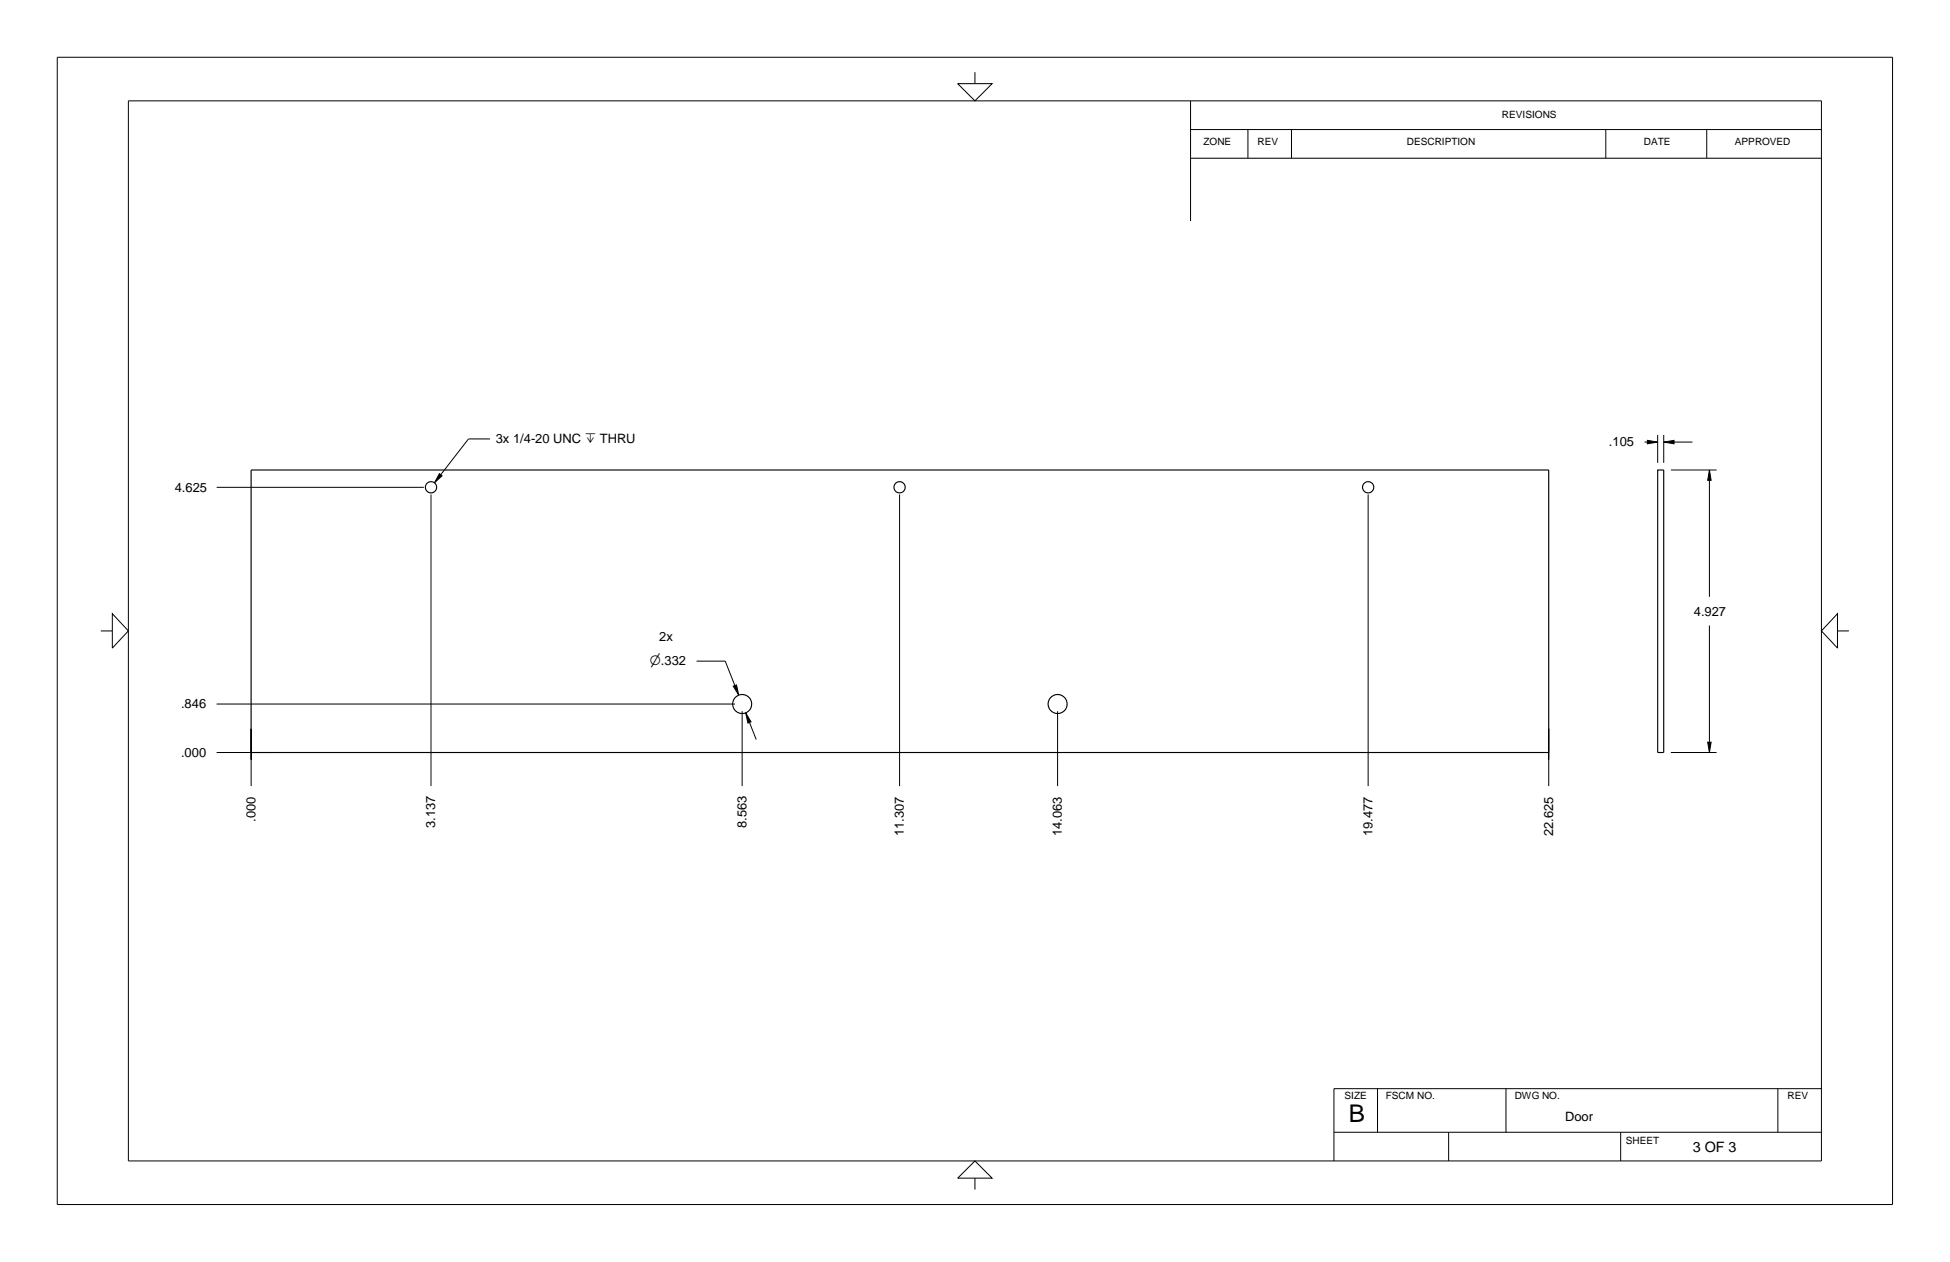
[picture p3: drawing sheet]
<svg xmlns="http://www.w3.org/2000/svg" width="432mm" height="279mm" viewBox="0 0 432 279" stroke-linecap="round" stroke-linejoin="round" font-family="sans-serif">
<g fill="none" stroke="#000" stroke-width=".25">
<path d="M55.6 104.1h287.3v62.5h-287.3zM367.1 104.1h1.3v62.5h-1.3z"/>
<circle cx="95.4" cy="107.9" r="1.24"/>
<circle cx="199.2" cy="107.9" r="1.24"/>
<circle cx="303" cy="107.9" r="1.24"/>
<circle cx="164.4" cy="155.9" r="2.1"/>
<circle cx="234.2" cy="155.9" r="2.1"/>
</g>
<g fill="none" stroke="#000" stroke-width=".22">
<path d="M12.7 12.7h406.4v254h-406.4zM212.1 18.5h7.6l-3.8 3.8zM215.9 16v2.5M28.4 22.3h374.9v234.7h-374.9zM263.6 28.7h139.7M263.6 35h139.7M263.6 22.3v26.6M276.3 28.7v6.3M286 28.7v6.3M355.6 28.7v6.3M377.9 28.7v6.3M108.5 97.2h-4.8l-6.1 7.9"/>
<path d="M364.2 97.9h.6M364.8 97.5l2.3 .4-2.3 .4zM367.1 96.3v6.2M368.4 97.9l2.3-.4v.8zM368.4 96.3v6.2M370.7 97.9h4.1M48 107.9h45.9M95.4 109.5v64.5M97.3 104.9l.6 .4-1.7 1.6zM199.2 109.5v64.5M303 109.5v64.5M370 104.1h10.1"/>
<path d="M378.5 104.1l.4 2.2h-.8zM378.5 106.3v25.8M22.3 139.7h2.6M24.9 135.9l3.5 3.8-3.5 3.8zM378.5 138.5v25.8M406.9 135.9v7.6l-3.6-3.8zM406.9 139.7h2.5M48 155.9h114.8M154.2 146.4h6.4l2.1 5.4M162.4 151.9l.7-.3 .5 2.3zM164.3 157.5v16.5M165.1 157.8l1.2 2-.7 .3z"/>
<path d="M166 160l1.4 3.7M234.2 157.5v16.5M48 166.6h12.7h-6.7M55.6 168.2v-6.9v12.7M342.9 168.2v-6.9v12.7M370 166.6h10.1M378.1 164.3h.8l-.4 2.3zM215.9 257l3.8 3.8h-7.6zM295.4 250.7h107.9M305 241v9.7M320.8 250.7v6.3M333.5 241v9.7"/>
<path d="M358.9 250.7v6.3M393.7 241v9.7M403.3 241h-107.9v16M215.9 260.8v2.6"/>
</g>
<g fill="#000">
<path d="M364.8 97.5l2.3 .4-2.3 .4zM368.4 97.9l2.3-.4v.8z"/>
<path d="M97.3 104.9l-1.1 2 1.7-1.6z" fill-rule="evenodd"/>
<path d="M378.5 104.1l.4 2.2h-.7z" fill-rule="evenodd"/>
<path d="M162.4 151.9l.7-.2 .5 2.2z" fill-rule="evenodd"/>
<path d="M165.1 157.9l1.2 1.9-.7 .3z" fill-rule="evenodd"/>
<path d="M378.1 164.3h.8l-.4 2.3z" fill-rule="evenodd"/>
</g>
<text font-size="5.4" x="298.7" y="248.4">B</text>
<text font-size="3.2" x="374.8" y="255.1">3 OF 3</text>
<g font-size="2.9">
<text x="109.8" y="98.1">3x 1/4-20 UNC x THRU</text>
<text x="356.3" y="98.8">.105</text>
<text x="38.7" y="108.8">4.625</text>
<text x="375.1" y="136.3">4.927</text>
<text x="146" y="142">2x</text>
<text x="143.9" y="147.3">n.332</text>
<text x="40.1" y="156.8">.846</text>
<text x="40.1" y="167.6">.000</text>
<text x="56.6" y="181.9" transform="rotate(-90 56.6 181.9)">.000</text>
<text x="96.4" y="183.3" transform="rotate(-90 96.4 183.3)">3.137</text>
<text x="165.3" y="183.3" transform="rotate(-90 165.3 183.3)">8.563</text>
<text x="200.2" y="185.1" transform="rotate(-90 200.2 185.1)">11.307</text>
<text x="235.1" y="185.1" transform="rotate(-90 235.1 185.1)">14.063</text>
<text x="303.9" y="185.1" transform="rotate(-90 303.9 185.1)">19.477</text>
<text x="343.9" y="185.1" transform="rotate(-90 343.9 185.1)">22.625</text>
</g>
<text font-size="2.8" x="346.6" y="248.1">Door</text>
<g font-size="2.2">
<text x="332.6" y="26">REVISIONS</text>
<text x="266.5" y="32.2">ZONE</text>
<text x="278.5" y="32.2">REV</text>
<text x="311.6" y="32.2">DESCRIPTION</text>
<text x="364" y="32.2">DATE</text>
<text x="384.2" y="32.2">APPROVED</text>
<text x="297.7" y="243.4">SIZE</text>
<text x="306.9" y="243.4">FSCM NO.</text>
<text x="335.4" y="243.4">DWG NO.</text>
<text x="395.8" y="243.4">REV</text>
<text x="360" y="253.2">SHEET</text>
</g>
</svg>
